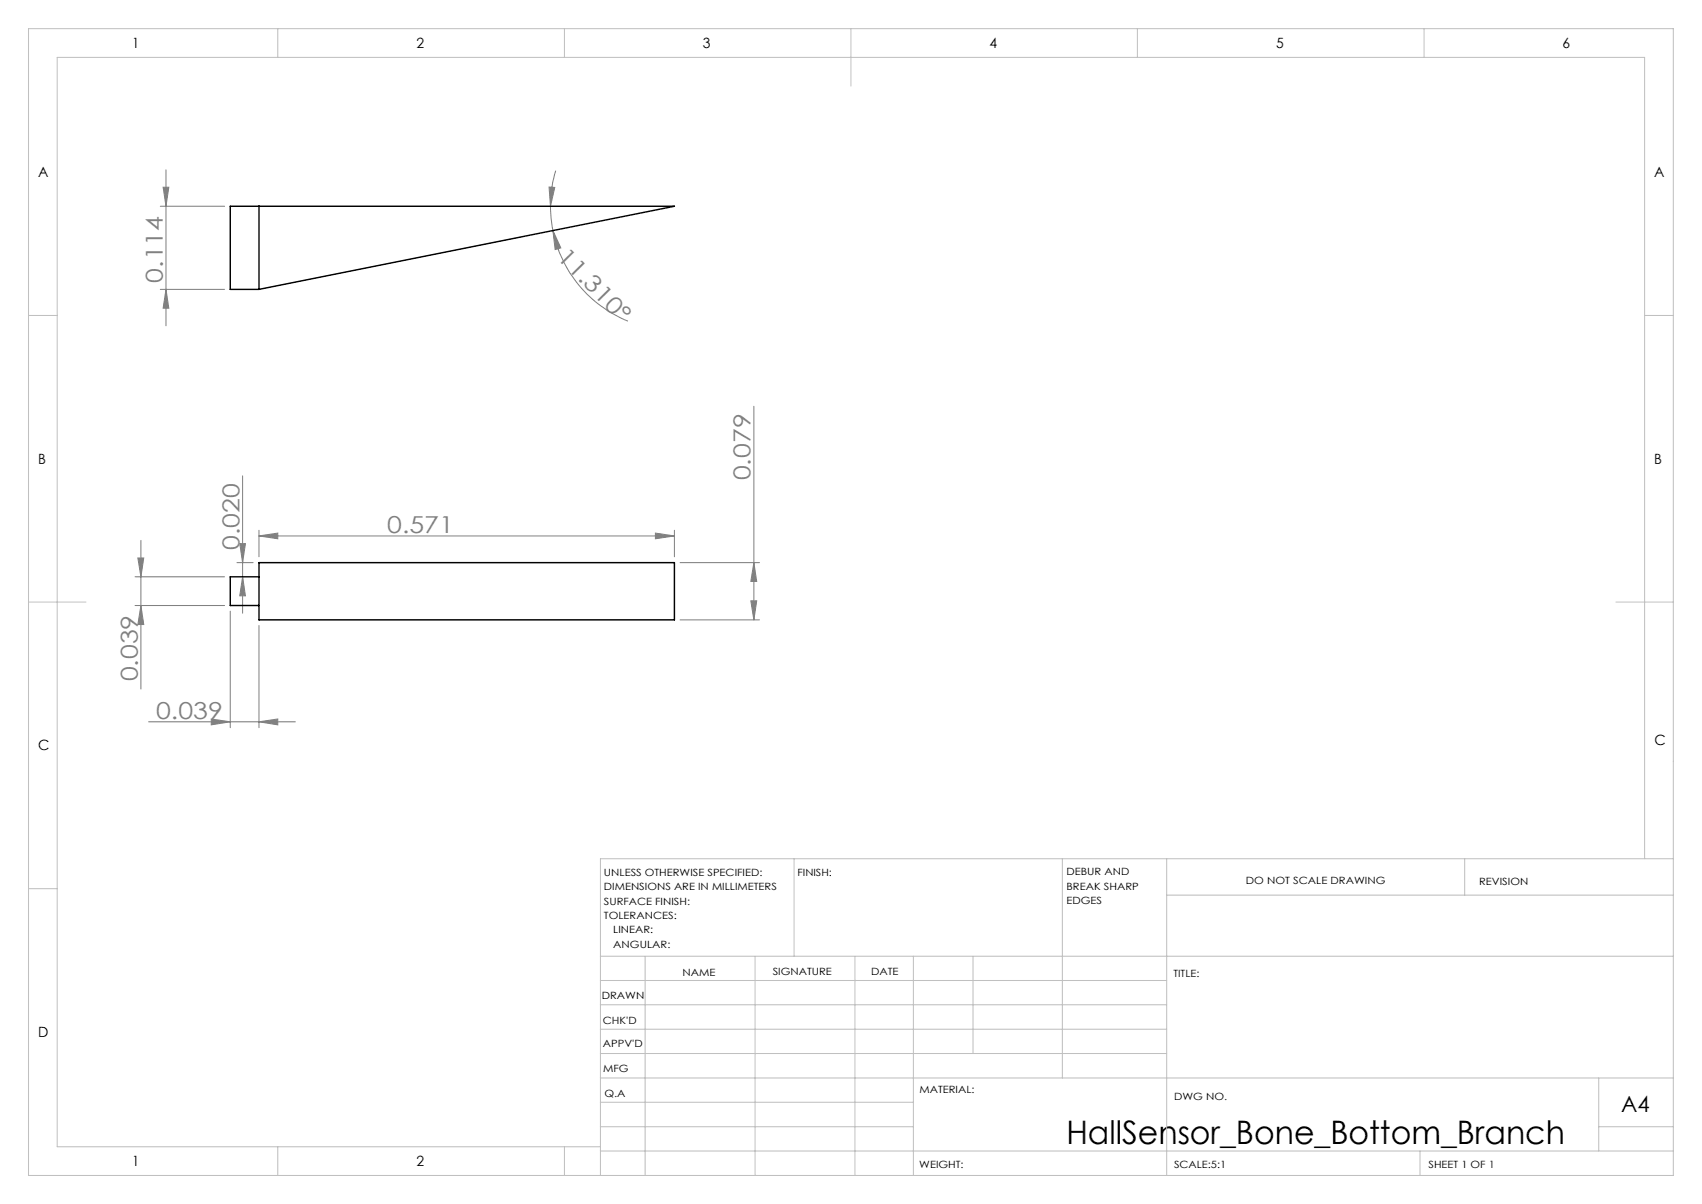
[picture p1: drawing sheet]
<svg xmlns="http://www.w3.org/2000/svg" width="297mm" height="210mm" viewBox="0 0 297 210" stroke-linecap="round" stroke-linejoin="round" font-family="sans-serif">
<g fill="none" stroke="#808080" stroke-width=".18">
<path d="M28 36h11.2M28.5 32.7h1l-.5 3.3zM29 29.6v27.2M95.8 32.6l1 .1-.7 3.3zM96.1 36l.1 2.1 .3 2.1M97 29.8a21.1 21.1 0 0 0-.9 6.2M28 50.5h11.2M29 50.5l.5 3.3h-1zM96.5 40.2l1.4 3-1 .3zM96.5 40.2a21.6 21.6 0 0 0 13.1 15.8M131.6 70.9v37.2M24.1 97.3h1l-.5 3.3z"/>
<path d="M24.6 94.3v25.9M41.3 98.1h2.9M41.8 94.8h1l-.5 3.3zM42.3 83v24M45.2 93.5l3.3-.5v1zM45.2 92.5v4.6M45.2 93.5h72.5M114.4 93l3.3 .5-3.3 .5zM117.7 92.5v4.6M118.7 98.1h13.8M131.6 98.1l.4 3.3h-1zM23.6 105.6h15.6"/>
<path d="M23.6 100.6h15.6M24.6 105.6l.5 3.3h-1zM40.2 106.6v20.3M42.3 100.6l.5 3.3h-1zM45.2 109.1v17.8M118.7 108.1h13.8M131 104.8h1l-.4 3.3zM25.9 125.9h25.6M36.9 125.4l3.3 .5-3.3 .5zM45.2 125.9l3.3-.5v1z"/>
</g>
<g fill="none" stroke="#c0c0c0" stroke-width=".18">
<path d="M5 5h287v200h-287zM48.5 5v5M98.5 5v5M148.5 5v10M198.5 5v5M248.5 5v5M5 55h5M287 55h5M5 105h10M282 105h10M5 155h5M138.6 149.8v17"/>
<path d="M185.4 149.8v38.2M203.6 149.8v55.2M203.6 156.1h88.4M255.6 149.8v6.3M287 149.8v-139.8h-277v190h94.8M292 149.8h-187.2v55.2M104.8 166.8h187.2M104.8 179.5h98.8M104.8 175.3h98.8M104.8 171h98.8M112.6 166.8v38.2M131.8 166.8v38.2"/>
<path d="M149.2 166.8v38.2M159.4 166.8v38.2M169.8 166.8v17M104.8 183.8h98.8M104.8 196.5h54.6M104.8 192.3h54.6M104.8 188h187.2M279 196.5h13M279 188v12.8M48.5 200v5M98.5 200v5M104.8 200.8h187.2"/>
<path d="M247.8 200.8v4.2"/>
</g>
<g fill="#808080">
<path d="M114.4 93l3.3 .5-3.3 .5zM45.2 93.5l3.3-.5v1z"/>
<path d="M36.9 125.4l3.3 .5-3.3 .5zM45.2 125.9l3.3-.5v1z"/>
<path d="M42.3 100.6l.5 3.3h-1zM41.8 94.8h1l-.5 3.3z"/>
<path d="M29 50.5l.5 3.3h-1zM28.5 32.7h1l-.5 3.3zM24.6 105.6l.5 3.3h-1zM24.1 97.3h1l-.5 3.3z"/>
<path d="M131.6 98.1l.4 3.3h-1zM131 104.8h1l-.4 3.3z"/>
<path d="M95.8 32.6l1 .1-.7 3.3zM96.5 40.2l1.4 3-1 .3z"/>
</g>
<path d="M40.2 36h77.5l-72.5 14.5h-5zM45.2 36v14.5M45.2 98.1h72.5v10h-72.5zM45.2 100.6h-5v5h5" fill="none" stroke="#000" stroke-width=".25"/>
<text font-size="5.6" x="186.1" y="199.6">HallSensor_Bone_Bottom_Branch</text>
<g font-size="4.1" fill="#808080">
<text x="97.1" y="45" transform="rotate(45 97.1 45)">11.310°</text>
<text x="28.4" y="49.3" transform="rotate(-90 28.4 49.3)">0.114</text>
<text x="131" y="83.8" transform="rotate(-90 131 83.8)">0.079</text>
<text x="41.8" y="95.9" transform="rotate(-90 41.8 95.9)">0.020</text>
<text x="67.6" y="92.9">0.571</text>
<text x="24" y="118.9" transform="rotate(-90 24 118.9)">0.039</text>
<text x="27.3" y="125.3">0.039</text>
</g>
<text font-size="3.9" x="282.9" y="193.9">A4</text>
<g font-size="2.5">
<text x="23.1" y="8.4">1</text>
<text x="72.7" y="8.4">2</text>
<text x="122.7" y="8.4">3</text>
<text x="172.7" y="8.4">4</text>
<text x="222.7" y="8.4">5</text>
<text x="272.7" y="8.4">6</text>
<text x="6.7" y="30.9">A</text>
<text x="288.7" y="30.9">A</text>
<text x="6.7" y="80.9">B</text>
<text x="288.7" y="80.9">B</text>
<text x="6.7" y="130.9">C</text>
<text x="288.7" y="129.9">C</text>
<text x="6.7" y="180.9">D</text>
<text x="23.1" y="203.4">1</text>
<text x="72.7" y="203.4">2</text>
</g>
<g font-size="1.7">
<text x="105.4" y="152.8">UNLESS OTHERWISE SPECIFIED:</text>
<text x="105.4" y="155.3">DIMENSIONS ARE IN MILLIMETERS</text>
<text x="139.2" y="152.8">FINISH:</text>
<text x="186.1" y="152.7">DEBUR AND</text>
<text x="186.1" y="155.2">BREAK SHARP</text>
<text x="217.4" y="154.2">DO NOT SCALE DRAWING</text>
<text x="258.1" y="154.3">REVISION</text>
<text x="105.4" y="157.8">SURFACE FINISH:</text>
<text x="105.4" y="160.3">TOLERANCES:</text>
<text x="186.1" y="157.7">EDGES</text>
<text x="107" y="162.8">LINEAR:</text>
<text x="107" y="165.3">ANGULAR:</text>
<text x="119.1" y="170.2">NAME</text>
<text x="134.8" y="170.1">SIGNATURE</text>
<text x="152" y="170.1">DATE</text>
<text x="204.8" y="170.4">TITLE:</text>
<text x="105" y="174.3">DRAWN</text>
<text x="105.2" y="178.5">CHK'D</text>
<text x="105.2" y="182.6">APPV'D</text>
<text x="105.3" y="187">MFG</text>
<text x="105.5" y="191.3">Q.A</text>
<text x="160.4" y="190.7">MATERIAL:</text>
<text x="204.9" y="191.8">DWG NO.</text>
<text x="160.4" y="203.7">WEIGHT:</text>
<text x="204.9" y="203.8">SCALE:5:1</text>
<text x="249.3" y="203.8">SHEET 1 OF 1</text>
</g>
</svg>
